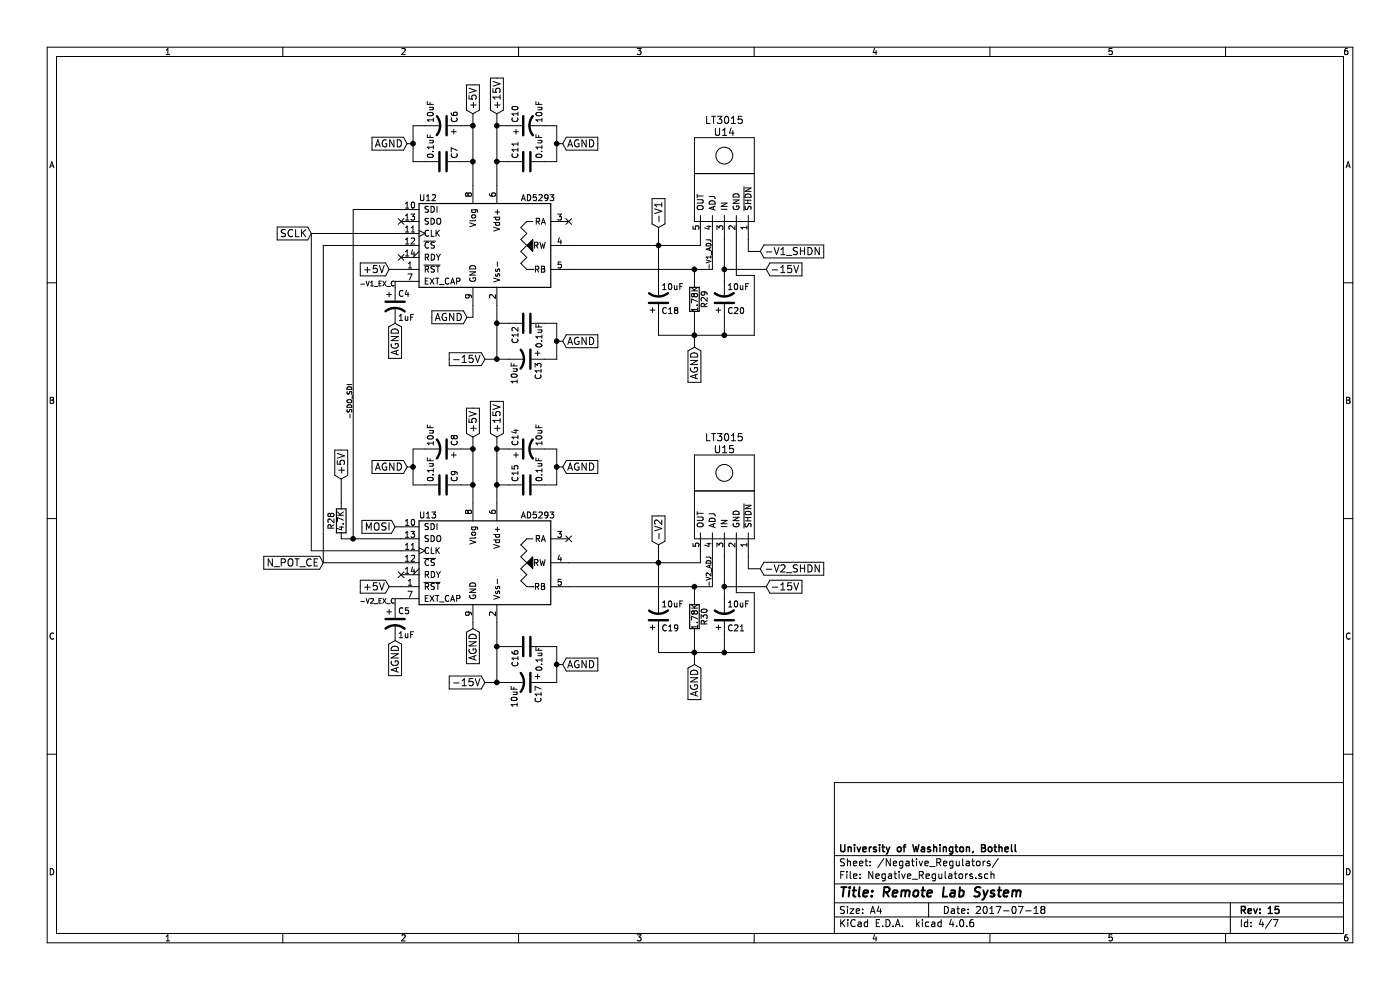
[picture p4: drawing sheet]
EESchema Schematic File Version 2
LIBS:power
LIBS:device
LIBS:transistors
LIBS:conn
LIBS:linear
LIBS:regul
LIBS:74xx
LIBS:cmos4000
LIBS:adc-dac
LIBS:memory
LIBS:xilinx
LIBS:microcontrollers
LIBS:dsp
LIBS:microchip
LIBS:analog_switches
LIBS:motorola
LIBS:texas
LIBS:intel
LIBS:audio
LIBS:interface
LIBS:digital-audio
LIBS:philips
LIBS:display
LIBS:cypress
LIBS:siliconi
LIBS:opto
LIBS:atmel
LIBS:contrib
LIBS:valves
LIBS:RA30421051
LIBS:RB496EATR
LIBS:Daughterboard_Connector
LIBS:RLS-cache
EELAYER 25 0
EELAYER END
$Descr A4 11693 8268
encoding utf-8
Sheet 4 7
Title "Remote Lab System"
Date "2017-07-18"
Rev "15"
Comp "University of Washington, Bothell"
Comment1 ""
Comment2 ""
Comment3 ""
Comment4 ""
$EndDescr
$Comp
L LT3015 U15
U 1 1
P 6100 4250
F 0 "U15" H 6150 4750 60  0000 C CNN
F 1 "LT3015" H 6150 4850 60  0000 C CNN
F 2 "RLS_CustomFootprints:TO-220-5_Vertical_Type1_w_Heatsink" H 6150 4750 60  0001 C CNN
F 3 "" H 6150 4750 60  0001 C CNN
	1    6100 4250
	-1   0    0    -1  
$EndComp
$Comp
L AD5293-RESCUE-RLS U13
U 1 1
P 4050 4700
F 0 "U13" H 3500 5100 50  0000 L CNN
F 1 "AD5293" H 4350 5100 50  0000 L CNN
F 2 "Housings_SSOP:TSSOP-14_4.4x5mm_Pitch0.65mm" H 4050 4700 50  0001 C CNN
F 3 "" H 4050 4700 50  0001 C CNN
	1    4050 4700
	1    0    0    -1  
$EndComp
$Comp
L AD5293-RESCUE-RLS U12
U 1 1
P 4050 2050
F 0 "U12" H 3500 2450 50  0000 L CNN
F 1 "AD5293" H 4350 2450 50  0000 L CNN
F 2 "Housings_SSOP:TSSOP-14_4.4x5mm_Pitch0.65mm" H 4050 2050 50  0001 C CNN
F 3 "" H 4050 2050 50  0001 C CNN
	1    4050 2050
	1    0    0    -1  
$EndComp
$Comp
L CP1 C4
U 1 1
P 3300 2550
F 0 "C4" H 3325 2650 50  0000 L CNN
F 1 "1uF" H 3325 2450 50  0000 L CNN
F 2 "Capacitors_SMD:CP_Elec_4x5.3" H 3300 2550 50  0001 C CNN
F 3 "" H 3300 2550 50  0001 C CNN
	1    3300 2550
	1    0    0    -1  
$EndComp
$Comp
L CP1 C5
U 1 1
P 3300 5200
F 0 "C5" H 3325 5300 50  0000 L CNN
F 1 "1uF" H 3325 5100 50  0000 L CNN
F 2 "Capacitors_SMD:CP_Elec_4x5.3" H 3300 5200 50  0001 C CNN
F 3 "" H 3300 5200 50  0001 C CNN
	1    3300 5200
	1    0    0    -1  
$EndComp
$Comp
L CP1 C14
U 1 1
P 4400 3750
F 0 "C14" H 4425 3850 50  0000 L CNN
F 1 "10uF" H 4425 3650 50  0000 L CNN
F 2 "Capacitors_SMD:CP_Elec_4x5.3" H 4400 3750 50  0001 C CNN
F 3 "" H 4400 3750 50  0001 C CNN
	1    4400 3750
	0    -1   -1   0   
$EndComp
$Comp
L C C15
U 1 1
P 4400 4050
F 0 "C15" H 4425 4150 50  0000 L CNN
F 1 "0.1uF" H 4425 3950 50  0000 L CNN
F 2 "Capacitors_SMD:C_1206_HandSoldering" H 4438 3900 50  0001 C CNN
F 3 "" H 4400 4050 50  0001 C CNN
	1    4400 4050
	0    -1   -1   0   
$EndComp
$Comp
L R R28
U 1 1
P 2850 4350
F 0 "R28" V 2930 4350 50  0000 C CNN
F 1 "4.7K" V 2850 4350 50  0000 C CNN
F 2 "Resistors_SMD:R_0805_HandSoldering" V 2780 4350 50  0001 C CNN
F 3 "" H 2850 4350 50  0001 C CNN
	1    2850 4350
	-1   0    0    1   
$EndComp
$Comp
L CP1 C8
U 1 1
P 3700 3750
F 0 "C8" H 3725 3850 50  0000 L CNN
F 1 "10uF" H 3725 3650 50  0000 L CNN
F 2 "Capacitors_SMD:CP_Elec_4x5.3" H 3700 3750 50  0001 C CNN
F 3 "" H 3700 3750 50  0001 C CNN
	1    3700 3750
	0    1    -1   0   
$EndComp
$Comp
L C C9
U 1 1
P 3700 4050
F 0 "C9" H 3725 4150 50  0000 L CNN
F 1 "0.1uF" H 3725 3950 50  0000 L CNN
F 2 "Capacitors_SMD:C_1206_HandSoldering" H 3738 3900 50  0001 C CNN
F 3 "" H 3700 4050 50  0001 C CNN
	1    3700 4050
	0    1    -1   0   
$EndComp
Text GLabel 4150 3650 1    60   Input ~ 0
+15V
Text GLabel 3950 3650 1    60   Input ~ 0
+5V
Text GLabel 4700 3900 2    60   Input ~ 0
AGND
Text GLabel 3400 3900 0    60   Input ~ 0
AGND
$Comp
L CP1 C10
U 1 1
P 4400 1050
F 0 "C10" H 4425 1150 50  0000 L CNN
F 1 "10uF" H 4425 950 50  0000 L CNN
F 2 "Capacitors_SMD:CP_Elec_4x5.3" H 4400 1050 50  0001 C CNN
F 3 "" H 4400 1050 50  0001 C CNN
	1    4400 1050
	0    -1   -1   0   
$EndComp
$Comp
L C C11
U 1 1
P 4400 1350
F 0 "C11" H 4425 1450 50  0000 L CNN
F 1 "0.1uF" H 4425 1250 50  0000 L CNN
F 2 "Capacitors_SMD:C_1206_HandSoldering" H 4438 1200 50  0001 C CNN
F 3 "" H 4400 1350 50  0001 C CNN
	1    4400 1350
	0    -1   -1   0   
$EndComp
$Comp
L CP1 C6
U 1 1
P 3700 1050
F 0 "C6" H 3725 1150 50  0000 L CNN
F 1 "10uF" H 3725 950 50  0000 L CNN
F 2 "Capacitors_SMD:CP_Elec_4x5.3" H 3700 1050 50  0001 C CNN
F 3 "" H 3700 1050 50  0001 C CNN
	1    3700 1050
	0    1    -1   0   
$EndComp
$Comp
L C C7
U 1 1
P 3700 1350
F 0 "C7" H 3725 1450 50  0000 L CNN
F 1 "0.1uF" H 3725 1250 50  0000 L CNN
F 2 "Capacitors_SMD:C_1206_HandSoldering" H 3738 1200 50  0001 C CNN
F 3 "" H 3700 1350 50  0001 C CNN
	1    3700 1350
	0    1    -1   0   
$EndComp
Text GLabel 4150 950  1    60   Input ~ 0
+15V
Text GLabel 3950 950  1    60   Input ~ 0
+5V
Text GLabel 4700 1200 2    60   Input ~ 0
AGND
Text GLabel 3400 1200 0    60   Input ~ 0
AGND
Text GLabel 3950 5250 3    60   Input ~ 0
AGND
Text GLabel 3900 2650 0    60   Input ~ 0
AGND
$Comp
L CP1 C13
U 1 1
P 4400 3000
F 0 "C13" H 4425 3100 50  0000 L CNN
F 1 "10uF" H 4425 2900 50  0000 L CNN
F 2 "Capacitors_SMD:CP_Elec_4x5.3" H 4400 3000 50  0001 C CNN
F 3 "" H 4400 3000 50  0001 C CNN
	1    4400 3000
	0    1    1    0   
$EndComp
$Comp
L C C12
U 1 1
P 4400 2700
F 0 "C12" H 4425 2800 50  0000 L CNN
F 1 "0.1uF" H 4400 2600 50  0000 L CNN
F 2 "Capacitors_SMD:C_1206_HandSoldering" H 4438 2550 50  0001 C CNN
F 3 "" H 4400 2700 50  0001 C CNN
	1    4400 2700
	0    -1   1    0   
$EndComp
Text GLabel 4700 2850 2    60   Input ~ 0
AGND
Text GLabel 4050 3000 0    60   Input ~ 0
-15V
$Comp
L CP1 C17
U 1 1
P 4400 5700
F 0 "C17" H 4425 5800 50  0000 L CNN
F 1 "10uF" H 4425 5600 50  0000 L CNN
F 2 "Capacitors_SMD:CP_Elec_4x5.3" H 4400 5700 50  0001 C CNN
F 3 "" H 4400 5700 50  0001 C CNN
	1    4400 5700
	0    1    1    0   
$EndComp
$Comp
L C C16
U 1 1
P 4400 5400
F 0 "C16" H 4425 5500 50  0000 L CNN
F 1 "0.1uF" H 4400 5300 50  0000 L CNN
F 2 "Capacitors_SMD:C_1206_HandSoldering" H 4438 5250 50  0001 C CNN
F 3 "" H 4400 5400 50  0001 C CNN
	1    4400 5400
	0    -1   1    0   
$EndComp
Text GLabel 4700 5550 2    60   Input ~ 0
AGND
Text GLabel 4050 5700 0    60   Input ~ 0
-15V
NoConn ~ 3350 4800
NoConn ~ 3350 2150
Text GLabel 3250 2250 0    60   Input ~ 0
+5V
Text GLabel 3250 4900 0    60   Input ~ 0
+5V
Text GLabel 3300 4400 0    60   Input ~ 0
MOSI
Text GLabel 2850 4000 1    60   Input ~ 0
+5V
NoConn ~ 3350 1850
Text GLabel 2700 4700 0    60   Input ~ 0
N_POT_CE
Text GLabel 2600 1950 0    60   Input ~ 0
SCLK
Text GLabel 3300 2700 3    60   Input ~ 0
AGND
Text GLabel 3300 5350 3    60   Input ~ 0
AGND
$Comp
L R R30
U 1 1
P 5800 5150
F 0 "R30" V 5880 5150 50  0000 C CNN
F 1 "1.78K" V 5800 5150 50  0000 C CNN
F 2 "Resistors_SMD:R_1206_HandSoldering" V 5730 5150 50  0001 C CNN
F 3 "" H 5800 5150 50  0001 C CNN
	1    5800 5150
	1    0    0    -1  
$EndComp
$Comp
L CP1 C19
U 1 1
P 5500 5150
F 0 "C19" H 5525 5250 50  0000 L CNN
F 1 "10uF" H 5525 5050 50  0000 L CNN
F 2 "Capacitors_SMD:CP_Elec_4x5.3" H 5500 5150 50  0001 C CNN
F 3 "" H 5500 5150 50  0001 C CNN
	1    5500 5150
	1    0    0    1   
$EndComp
$Comp
L CP1 C21
U 1 1
P 6050 5150
F 0 "C21" H 6075 5250 50  0000 L CNN
F 1 "10uF" H 6075 5050 50  0000 L CNN
F 2 "Capacitors_SMD:CP_Elec_4x5.3" H 6050 5150 50  0001 C CNN
F 3 "" H 6050 5150 50  0001 C CNN
	1    6050 5150
	1    0    0    1   
$EndComp
Text GLabel 6350 4750 2    60   Input ~ 0
-V2_SHDN
Text GLabel 5800 5550 3    60   Input ~ 0
AGND
Text GLabel 6400 4900 2    60   Input ~ 0
-15V
Text GLabel 5500 4550 1    60   Input ~ 0
-V2
$Comp
L LT3015 U14
U 1 1
P 6100 1600
F 0 "U14" H 6150 2100 60  0000 C CNN
F 1 "LT3015" H 6150 2200 60  0000 C CNN
F 2 "RLS_CustomFootprints:TO-220-5_Vertical_Type1_w_Heatsink" H 6150 2100 60  0001 C CNN
F 3 "" H 6150 2100 60  0001 C CNN
	1    6100 1600
	-1   0    0    -1  
$EndComp
$Comp
L R R29
U 1 1
P 5800 2500
F 0 "R29" V 5880 2500 50  0000 C CNN
F 1 "1.78K" V 5800 2500 50  0000 C CNN
F 2 "Resistors_SMD:R_1206_HandSoldering" V 5730 2500 50  0001 C CNN
F 3 "" H 5800 2500 50  0001 C CNN
	1    5800 2500
	1    0    0    -1  
$EndComp
$Comp
L CP1 C18
U 1 1
P 5500 2500
F 0 "C18" H 5525 2600 50  0000 L CNN
F 1 "10uF" H 5525 2400 50  0000 L CNN
F 2 "Capacitors_SMD:CP_Elec_4x5.3" H 5500 2500 50  0001 C CNN
F 3 "" H 5500 2500 50  0001 C CNN
	1    5500 2500
	1    0    0    1   
$EndComp
$Comp
L CP1 C20
U 1 1
P 6050 2500
F 0 "C20" H 6075 2600 50  0000 L CNN
F 1 "10uF" H 6075 2400 50  0000 L CNN
F 2 "Capacitors_SMD:CP_Elec_4x5.3" H 6050 2500 50  0001 C CNN
F 3 "" H 6050 2500 50  0001 C CNN
	1    6050 2500
	1    0    0    1   
$EndComp
Text GLabel 6350 2100 2    60   Input ~ 0
-V1_SHDN
Text GLabel 5800 2900 3    60   Input ~ 0
AGND
Text GLabel 6400 2250 2    60   Input ~ 0
-15V
Text GLabel 5500 1900 1    60   Input ~ 0
-V1
Wire Wire Line
	3350 5000 3300 5000
Wire Wire Line
	3300 5000 3300 5050
Wire Wire Line
	3350 2350 3300 2350
Wire Wire Line
	3300 2350 3300 2400
Wire Wire Line
	3950 3650 3950 4200
Wire Wire Line
	3950 4050 3850 4050
Wire Wire Line
	3850 3750 3950 3750
Connection ~ 3950 4050
Wire Wire Line
	3550 3750 3450 3750
Wire Wire Line
	3450 3750 3450 4050
Wire Wire Line
	3450 4050 3550 4050
Wire Wire Line
	4550 3750 4650 3750
Wire Wire Line
	4650 3750 4650 4050
Wire Wire Line
	4650 4050 4550 4050
Wire Wire Line
	4250 3750 4150 3750
Wire Wire Line
	4150 3650 4150 4200
Wire Wire Line
	4250 4050 4150 4050
Connection ~ 4150 4050
Wire Wire Line
	3400 3900 3450 3900
Connection ~ 3450 3900
Wire Wire Line
	4700 3900 4650 3900
Connection ~ 4650 3900
Connection ~ 3950 3750
Connection ~ 4150 3750
Wire Wire Line
	3950 950  3950 1550
Wire Wire Line
	3950 1350 3850 1350
Wire Wire Line
	3850 1050 3950 1050
Connection ~ 3950 1350
Wire Wire Line
	3550 1050 3450 1050
Wire Wire Line
	3450 1050 3450 1350
Wire Wire Line
	3450 1350 3550 1350
Wire Wire Line
	4550 1050 4650 1050
Wire Wire Line
	4650 1050 4650 1350
Wire Wire Line
	4650 1350 4550 1350
Wire Wire Line
	4250 1050 4150 1050
Wire Wire Line
	4150 950  4150 1550
Wire Wire Line
	4150 1350 4250 1350
Connection ~ 4150 1350
Wire Wire Line
	3400 1200 3450 1200
Connection ~ 3450 1200
Wire Wire Line
	4700 1200 4650 1200
Connection ~ 4650 1200
Connection ~ 3950 1050
Connection ~ 4150 1050
Wire Wire Line
	4650 3000 4550 3000
Wire Wire Line
	4650 2700 4650 3000
Wire Wire Line
	4650 2700 4550 2700
Wire Wire Line
	4250 2700 4150 2700
Wire Wire Line
	4700 2850 4650 2850
Connection ~ 4650 2850
Wire Wire Line
	4650 5700 4550 5700
Wire Wire Line
	4650 5400 4650 5700
Wire Wire Line
	4650 5400 4550 5400
Wire Wire Line
	4050 5700 4250 5700
Wire Wire Line
	4250 5400 4150 5400
Connection ~ 4150 5400
Wire Wire Line
	4700 5550 4650 5550
Connection ~ 4650 5550
Connection ~ 4150 5700
Wire Wire Line
	4150 5200 4150 5700
Wire Wire Line
	3350 4600 2600 4600
Wire Wire Line
	2600 4600 2600 1950
Wire Wire Line
	2600 1950 3350 1950
Wire Wire Line
	3350 2050 2700 2050
Wire Wire Line
	2700 2050 2700 4700
Wire Wire Line
	2700 4700 3350 4700
Wire Wire Line
	3250 2250 3350 2250
Wire Wire Line
	3250 4900 3350 4900
Wire Wire Line
	3300 4400 3350 4400
Wire Wire Line
	2850 4500 3350 4500
Wire Wire Line
	2850 4000 2850 4200
Wire Wire Line
	2950 4500 2950 1750
Wire Wire Line
	2950 1750 3350 1750
Connection ~ 2950 4500
Wire Wire Line
	4750 4700 5850 4700
Wire Wire Line
	5850 4700 5850 4650
Wire Wire Line
	4750 4900 5950 4900
Wire Wire Line
	5950 4900 5950 4650
Wire Wire Line
	5500 4550 5500 5000
Connection ~ 5500 4700
Wire Wire Line
	5800 5000 5800 4900
Connection ~ 5800 4900
Wire Wire Line
	6050 4650 6050 5000
Wire Wire Line
	5500 5300 5500 5450
Wire Wire Line
	5500 5450 6300 5450
Wire Wire Line
	6300 5450 6300 4950
Wire Wire Line
	6150 4950 6150 4650
Wire Wire Line
	6050 5300 6050 5450
Connection ~ 6050 5450
Wire Wire Line
	5800 5300 5800 5550
Connection ~ 5800 5450
Wire Wire Line
	6250 4650 6250 4750
Wire Wire Line
	6250 4750 6350 4750
Wire Wire Line
	5850 2050 5850 2000
Wire Wire Line
	5950 2250 5950 2000
Wire Wire Line
	5500 1900 5500 2350
Connection ~ 5500 2050
Wire Wire Line
	5800 2350 5800 2250
Connection ~ 5800 2250
Wire Wire Line
	6050 2000 6050 2350
Wire Wire Line
	5500 2650 5500 2800
Wire Wire Line
	5500 2800 6300 2800
Wire Wire Line
	6150 2300 6150 2000
Wire Wire Line
	6050 2650 6050 2800
Connection ~ 6050 2800
Wire Wire Line
	5800 2650 5800 2900
Connection ~ 5800 2800
Wire Wire Line
	6250 2000 6250 2100
Wire Wire Line
	6250 2100 6350 2100
Wire Wire Line
	4750 2050 5850 2050
Wire Wire Line
	4750 2250 5950 2250
Wire Wire Line
	6150 2300 6300 2300
Wire Wire Line
	6300 2300 6300 2800
Wire Wire Line
	6050 2250 6400 2250
Connection ~ 6050 2250
Wire Wire Line
	6300 4950 6150 4950
Wire Wire Line
	6400 4900 6050 4900
Connection ~ 6050 4900
NoConn ~ 4750 1850
NoConn ~ 4750 4500
Wire Wire Line
	3950 5200 3950 5250
Wire Wire Line
	4050 3000 4250 3000
Wire Wire Line
	4150 2550 4150 3000
Connection ~ 4150 3000
Connection ~ 4150 2700
Wire Wire Line
	3900 2650 3950 2650
Wire Wire Line
	3950 2650 3950 2550
Text Label 5950 2250 1    40   ~ 0
-V1_ADJ
Text Label 5950 4900 1    40   ~ 0
-V2_ADJ
Text Label 3300 5050 2    40   ~ 0
-V2_EX_C
Text Label 3300 2400 2    40   ~ 0
-V1_EX_C
Text Label 2950 3500 1    40   ~ 0
-SDO_SDI
$EndSCHEMATC
